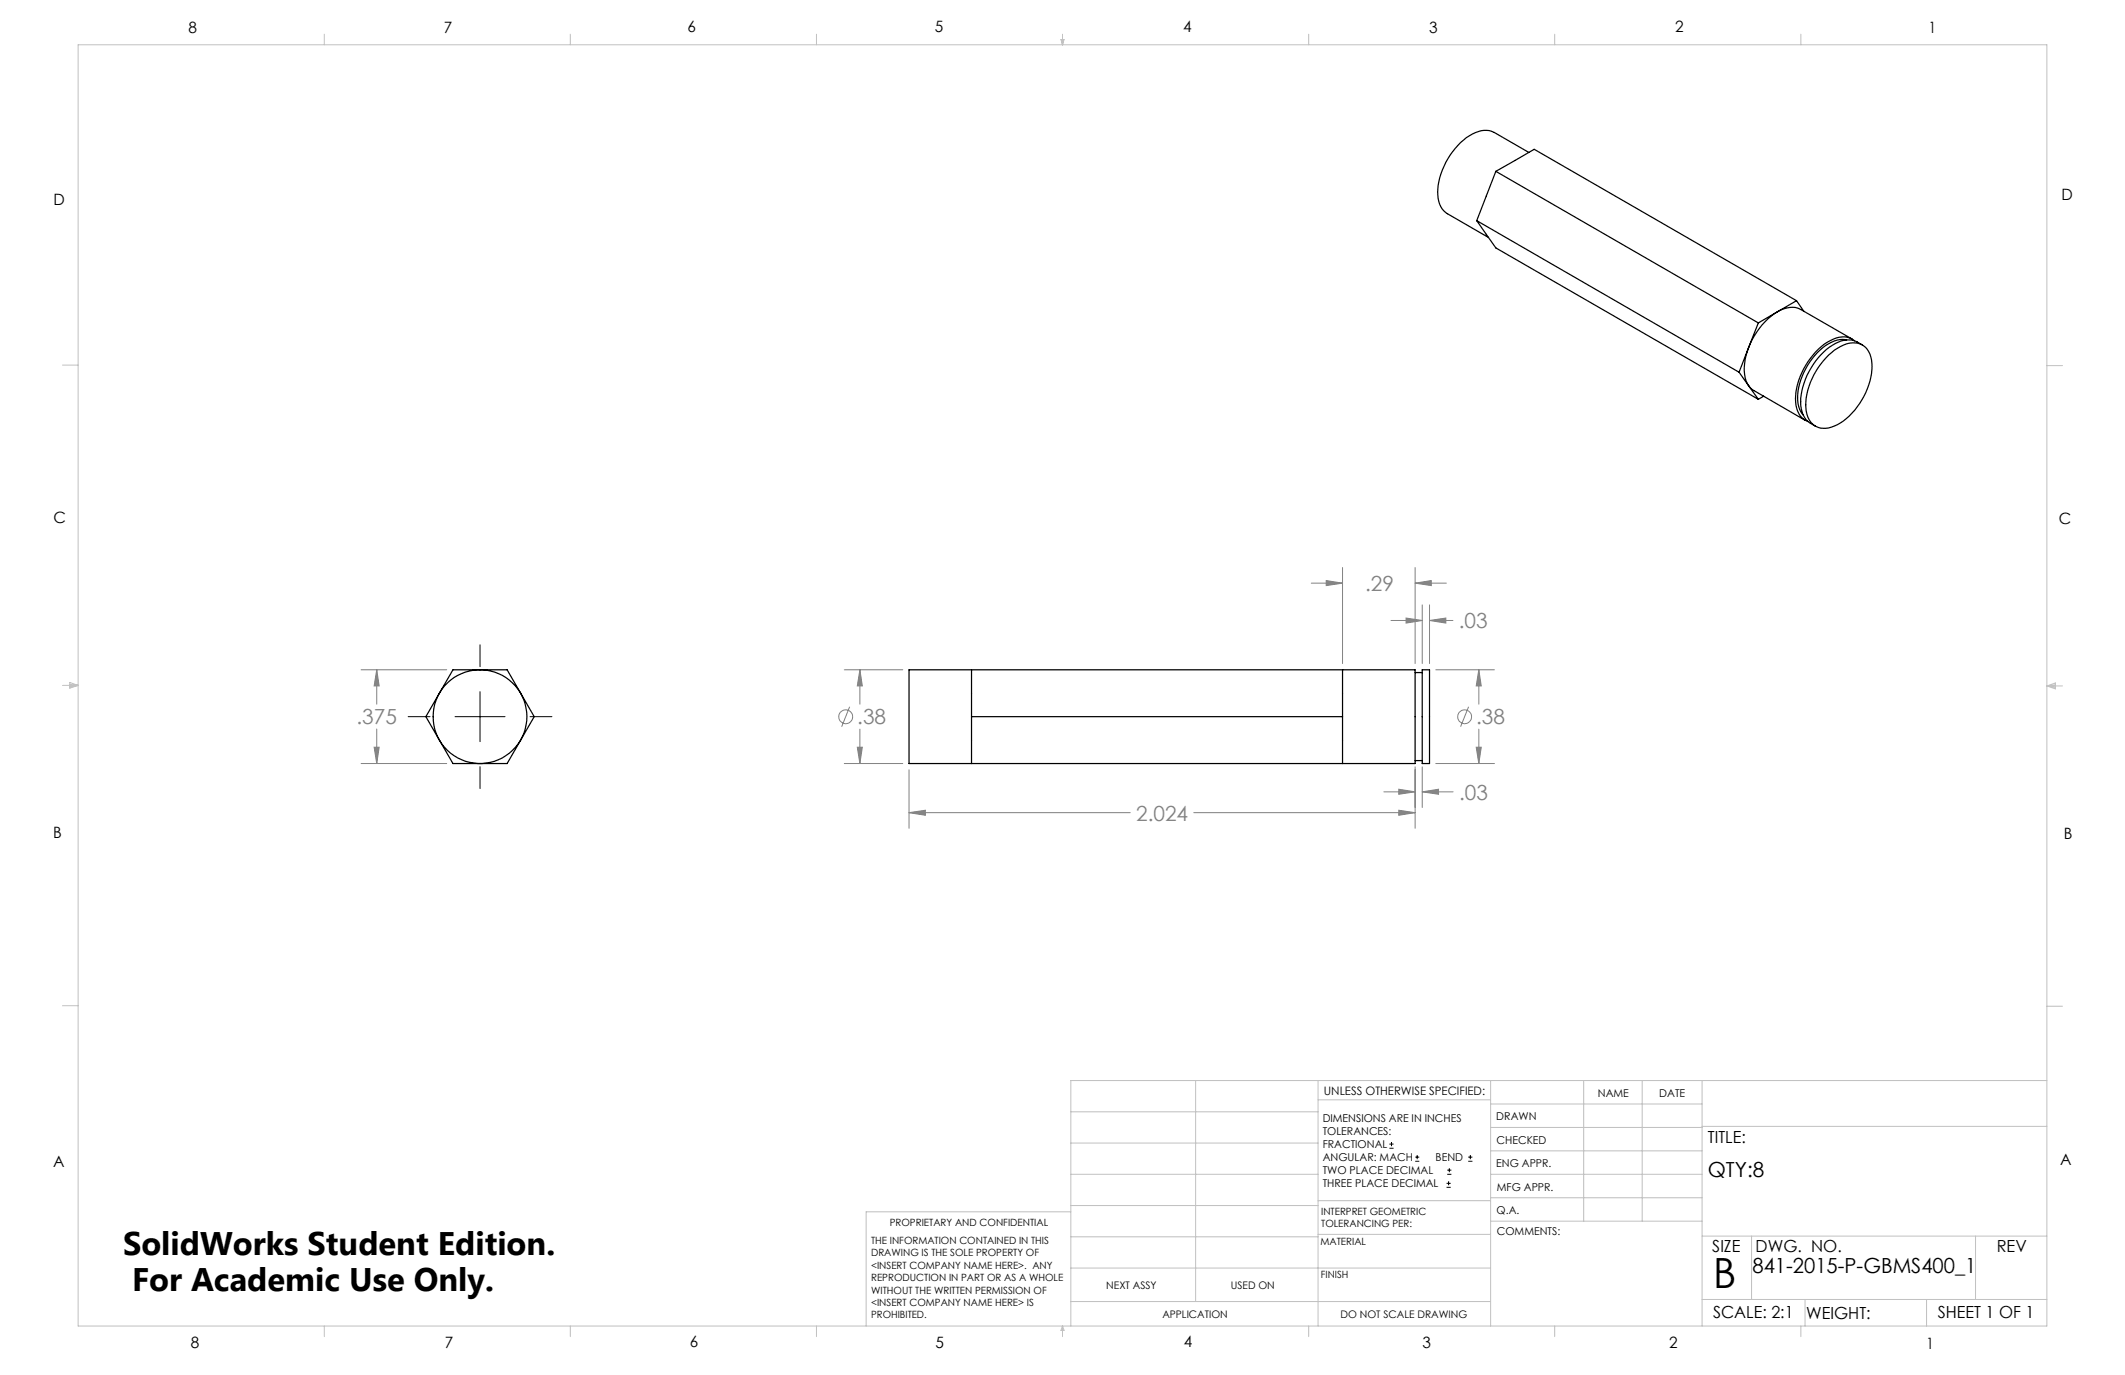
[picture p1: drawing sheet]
<svg xmlns="http://www.w3.org/2000/svg" width="432mm" height="279mm" viewBox="0 0 432 279" stroke-linecap="round" stroke-linejoin="round" font-family="sans-serif">
<g fill="none" stroke="#808080" stroke-width=".2">
<path d="M266.5 118.5h6.3M269.5 118l3.3 .5-3.3 .5zM272.8 115.3v19.5M287.5 118.5l3.3-.5v1zM287.5 115.3v19.5M287.5 118.5h6.4M73.4 136.1h17.4M76.6 136.1l.4 3.3h-1zM76.6 136.1v7M171.6 136.1h11.8M174.7 136.1l.5 3.3h-1zM174.7 136.1v7"/>
<path d="M282.6 126.1h6.4M285.7 125.6l3.3 .5-3.3 .5zM289 122.9v11.9M290.5 126.1l3.3-.5v1zM290.5 122.9v11.9M290.5 126.1h4.7M291.7 136.1h12M300.5 136.1l.5 3.3h-1zM300.5 136.1v7M73.4 155.2h17.4M76 151.8h1l-.4 3.4zM76.6 148.1v7.1"/>
<path d="M171.6 155.2h11.8M172.6 143.6l-1.6 4.1M174.2 151.8h1l-.5 3.4zM174.7 148.2v7M184.7 156.4v11.9M287.5 155.8v12.5M289 155.8v8.3M291.7 155.2h12M298.4 143.6l-1.6 4.1M300 151.8h1l-.5 3.4zM300.5 148.2v7M184.7 165.1l3.3-.5v1.1z"/>
<path d="M184.7 165.1h45M242.6 165.1h44.9M281.2 160.9h6.3M284.2 164.6l3.3 .5-3.3 .6zM284.2 160.4l3.3 .5-3.3 .5zM289 160.9l3.3-.5v1zM289 160.9h6.3"/>
<circle cx="171.8" cy="145.6" r="1.4"/>
<circle cx="297.6" cy="145.6" r="1.4"/>
</g>
<g fill="none" stroke="#000" stroke-width=".2">
<path d="M97.5 131v4.5M82.9 145.6h4.5M92.5 145.6h10.1M97.5 140.5v10.2M97.5 155.8v4.4M107.7 145.6h4.4M282.3 233.3h.9M282.3 232.5h.9M282.8 232.1v.8M287.6 236h.8M287.6 235.1h.8M288 234.7v.8"/>
<path d="M294.1 238.6h.8M294.1 237.8h.8M294.5 237.4v.8M298.3 236h.9M298.3 235.1h.9M298.8 234.7v.8M293.9 241.3h.9M293.9 240.5h.9M294.4 240v.8"/>
</g>
<g fill="none" stroke="#c0c0c0" stroke-width=".2">
<path d="M15.9 9.1h400v260.4h-400zM65.9 6.9v2.2M115.9 6.9v2.2M165.9 6.9v2.2M215.6 8h.6l-.3 1.1zM215.7 8l.2 1.1M215.9 6.9v2.2M216 8l-.1 1.1M265.9 6.9v2.2M315.9 6.9v2.2M365.9 6.9v2.2M12.7 74.2h3.2"/>
<path d="M415.9 74.3h3.2M12.7 139.3h3.2M14.2 139.1l1.7 .2M14.2 138.7l1.7 .6-1.7 .5zM15.9 139.3l-1.7 .3M415.9 139.4h3.2M415.9 139.4l1.8-.6v1.2zM415.9 139.4l1.8 .3M417.7 139.2l-1.8 .2M12.7 204.4h3.2M243 219.6v44.9M267.8 219.6v49.9"/>
<path d="M302.9 219.6v49.9M321.8 219.6v28.5M333.7 219.6v28.5M345.9 219.6v49.9M415.9 204.5h3.2M415.9 219.6h-198.3v49.9M217.6 238.6h50.2M217.6 232.3h50.2M217.6 225.9h50.2M267.8 223.5h35.1M302.9 233.9h43M302.9 229.1h43"/>
<path d="M302.9 224.3h43M302.9 238.6h43M345.9 228.9h70M217.6 257.7h85.3M217.6 251.3h50.2M217.6 245h50.2M217.6 246.2h-41.6v23.3M267.8 250.8h35.1M267.8 244h35.1M302.9 248.1h43M302.9 243.4h43M345.9 251.2h70"/>
<path d="M355.9 251.2v12.9M401.4 251.2v12.9M65.9 269.5v2.1M115.9 269.5v2.1M165.9 269.5v2.1M215.9 269.5v2.1M215.9 269.5l.3 .8h-.6zM217.6 264.5h85.3M265.9 269.5v2.1M315.9 269.5v2.1M345.9 264.1h70M365.9 269.5v2.1"/>
<path d="M366.8 264.1v5.4M391.5 264.1v5.4"/>
</g>
<path d="M184.7 165.1l3.3-.5v1.1zM284.2 164.6l3.3 .5-3.3 .6zM300.5 136.1l.5 3.3h-1zM300 151.8h1l-.5 3.4zM174.7 136.1l.5 3.3h-1zM174.2 151.8h1l-.5 3.4zM287.5 118.5l3.3-.5v1zM269.5 118l3.3 .5-3.3 .5zM284.2 160.4l3.3 .5-3.3 .5zM289 160.9l3.3-.5v1zM290.5 126.1l3.3-.5v1zM285.7 125.6l3.3 .5-3.3 .5zM76 151.8h1l-.4 3.4zM76.6 136.1l.4 3.3h-1z" fill="#808080"/>
<g fill="none" stroke="#000" stroke-width=".25">
<path d="M304 34.8l-3.9 10M304 34.8l53.3 30.8M304 34.8l7.7-4.5 53.4 30.8M310.7 31l-7.1-4.1a4.8 4.8 0 0 0-5 .7 14.6 14.6 0 0 0-6.4 12.2 4.4 4.4 0 0 0 1.9 3.6l8.4 4.9M300.1 44.8l53.3 30.8M300.1 44.8l3.9 5.6 53.3 30.7M353.4 75.6l1.9 2.8M355.3 78.4l.8 .8 10.7 6.2M355.3 70.6a9.4 9.4 0 0 0-.3 7.3l.3 .5M355.3 70.6l-1.9 5M355.3 78.4l2 2.7M357.3 65.6l-2 5"/>
<path d="M365.1 61.1l-7.8 4.5M365.1 61.1l1.4 2.2M371.6 72.1a7.4 7.4 0 0 1 5.8-2.4 4 4 0 0 1 3 4.1 14.5 14.5 0 0 1-7 12.5 4.2 4.2 0 0 1-5.5-.6 8.1 8.1 0 0 1-.3-7.2 16.1 16.1 0 0 1 4-6.4zM375.2 69.1a6.2 6.2 0 0 0-5.3 2 13.5 13.5 0 0 0-4.5 11l.3 1.1 .7 1.1M376.3 68.9l-10.4-6a5.1 5.1 0 0 0-5.4 .8 15.4 15.4 0 0 0-5.2 6.9M376.8 69.3a4.2 4.2 0 0 0-4.9-.1 14.3 14.3 0 0 0-7 13.2 3.9 3.9 0 0 0 2.5 3.3M378.4 70.1a4.9 4.9 0 0 0-6.1 .1 14.8 14.8 0 0 0-6.4 12.1 4.7 4.7 0 0 0 3 4.3M358.4 80.5l-1.1 .6M92 136.1h11l5.5 9.5-5.5 9.6h-11l-5.5-9.6zM184.7 136.1h102.8v19.1h-102.8zM197.4 136.1v19.1M272.8 136.1v19.1"/>
<path d="M287.5 136.7h1.5M289 136.1h1.5v19.1h-1.5zM197.4 145.6h75.4M287.5 154.6h1.5"/>
<circle cx="97.5" cy="145.6" r="9.5"/>
</g>
<text font-size="8.5" x="348.1" y="261.8">B</text>
<g font-size="6.6">
<text x="25" y="255">SolidWorks Student Edition.</text>
<text x="26.8" y="262.3">For Academic Use Only.</text>
</g>
<g font-size="4.2" fill="#808080">
<text x="277.4" y="120.1">.29</text>
<text x="296.4" y="127.7">.03</text>
<text x="72.5" y="147.2">.375</text>
<text x="174.2" y="147.2">.38</text>
<text x="300" y="147.2">.38</text>
<text x="230.9" y="166.7">2.024</text>
<text x="296.5" y="162.5">.03</text>
</g>
<g font-size="4.2">
<text x="347" y="239.2">QTY:8</text>
<text x="356.1" y="258.7">841-2015-P-GBMS400_1</text>
</g>
<g font-size="3.4">
<text x="347.1" y="232.3">TITLE:</text>
<text x="347.9" y="254.3">SIZE</text>
<text x="356.7" y="254.4">DWG. NO.</text>
<text x="405.7" y="254.5">REV</text>
<text x="348.1" y="267.9">SCALE: 2:1</text>
<text x="367" y="268">WEIGHT:</text>
<text x="393.8" y="267.9">SHEET 1 OF 1</text>
</g>
<g font-size="3.2">
<text x="38.3" y="6.7">8</text>
<text x="90.2" y="6.7">7</text>
<text x="139.7" y="6.5">6</text>
<text x="190" y="6.5">5</text>
<text x="240.4" y="6.5">4</text>
<text x="290.4" y="6.7">3</text>
<text x="340.4" y="6.5">2</text>
<text x="391.9" y="6.7">1</text>
<text x="10.9" y="41.6">D</text>
<text x="418.9" y="40.7">D</text>
<text x="10.9" y="106.3">C</text>
<text x="418.4" y="106.4">C</text>
<text x="10.8" y="170.2">B</text>
<text x="419.4" y="170.6">B</text>
<text x="10.8" y="237.2">A</text>
<text x="418.6" y="236.8">A</text>
<text x="38.8" y="273.8">8</text>
<text x="90.4" y="273.8">7</text>
<text x="140.2" y="273.8">6</text>
<text x="190.1" y="273.9">5</text>
<text x="240.5" y="273.8">4</text>
<text x="289" y="273.9">3</text>
<text x="339.1" y="273.8">2</text>
<text x="391.4" y="274.1">1</text>
</g>
<text font-size="2.4" x="269" y="222.4">UNLESS OTHERWISE SPECIFIED:</text>
<g font-size="2.2">
<text x="268.8" y="228">DIMENSIONS ARE IN INCHES</text>
<text x="304.1" y="227.7">DRAWN</text>
<text x="324.7" y="222.9">NAME</text>
<text x="337.2" y="222.9">DATE</text>
<text x="268.8" y="230.6">TOLERANCES:</text>
<text x="268.8" y="233.3">FRACTIONAL</text>
<text x="304.1" y="232.6">CHECKED</text>
<text x="268.8" y="236">ANGULAR: MACH</text>
<text x="268.8" y="238.6">TWO PLACE DECIMAL</text>
<text x="291.7" y="236">BEND</text>
<text x="304" y="237.2">ENG APPR.</text>
<text x="268.8" y="241.3">THREE PLACE DECIMAL</text>
<text x="304.2" y="241.9">MFG APPR.</text>
<text x="304.1" y="246.7">Q.A.</text>
<text x="304.1" y="250.9">COMMENTS:</text>
</g>
<g font-size="2.1">
<text x="224.8" y="262">NEXT ASSY</text>
<text x="250.1" y="261.9">USED ON</text>
<text x="236.2" y="267.8">APPLICATION</text>
<text x="272.4" y="267.8">DO NOT SCALE DRAWING</text>
</g>
<g font-size="2">
<text x="180.8" y="249.2">PROPRIETARY AND CONFIDENTIAL</text>
<text x="268.5" y="246.8">INTERPRET GEOMETRIC</text>
<text x="268.5" y="249.4">TOLERANCING PER:</text>
<text x="177" y="252.8">THE INFORMATION CONTAINED IN THIS</text>
<text x="177" y="255.3">DRAWING IS THE SOLE PROPERTY OF</text>
<text x="177" y="257.8">&lt;INSERT COMPANY NAME HERE&gt;. ANY</text>
<text x="268.3" y="252.9">MATERIAL</text>
<text x="177" y="260.3">REPRODUCTION IN PART OR AS A WHOLE</text>
<text x="177" y="262.9">WITHOUT THE WRITTEN PERMISSION OF</text>
<text x="268.4" y="259.7">FINISH</text>
<text x="177" y="265.4">&lt;INSERT COMPANY NAME HERE&gt; IS</text>
<text x="177" y="267.9">PROHIBITED.</text>
</g>
</svg>
